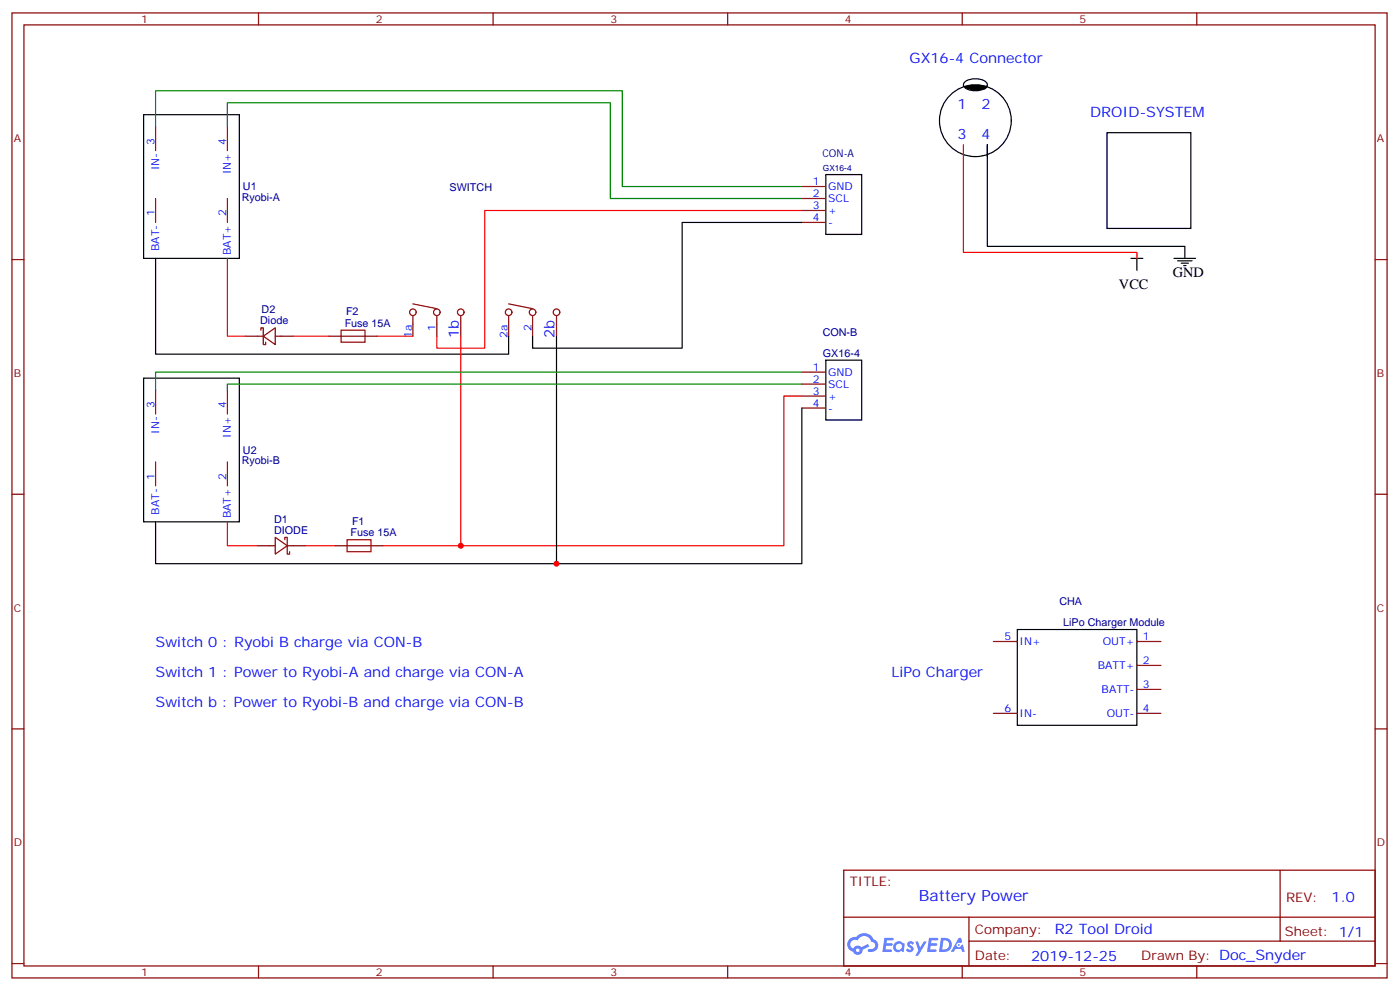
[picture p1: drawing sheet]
<svg xmlns="http://www.w3.org/2000/svg" width="413mm" height="292mm" viewBox="0 0 413 292" stroke-linecap="round" stroke-linejoin="round" font-family="sans-serif">
<g fill="none" stroke="#870000" stroke-width=".35">
<path d="M3.5 3.8h405.4v284.3h-405.4zM7.1 7.3h398.2v277.3h-398.2zM76.2 3.8v3.5M145.3 3.8v3.5M214.5 3.8v3.5M283.6 3.8v3.5M352.8 3.8v3.5M3.5 76.5h3.6M405.3 76.5h3.6M3.5 145.6h3.6M405.3 145.6h3.6M3.5 214.8h3.6"/>
<path d="M405.3 214.8h3.6M248.7 256.4h156.6v28.2h-156.6zM377.3 256.4v20.9M248.7 270.2h156.5M285.6 277.3h119.6M285.6 270.2v14.2M3.5 283.9h3.6M76.2 284.6v3.5M145.3 284.6v3.5M214.5 284.6v3.5M283.6 284.6v3.5M352.8 284.6v3.5"/>
<path d="M405.3 283.9h3.6"/>
</g>
<g fill="#5487ff">
<path d="M267.7 277.6a1.22 1.22 0 0 1 1.7 .2l-.4 .6a.47 .47 0 0 0-.3-.4 .47 .47 0 0 0-.5 .2l.1 .2a1.14 1.14 0 0 1 .8 1.8 1.14 1.14 0 0 1-1.9 0l-.2-.2 .5-.6 .7 .5a.29 .29 0 0 0 .3-.3 .29 .29 0 0 0-.2-.3 1.04 1.04 0 0 1-.6-1.7z"/>
<path d="M260.7 276.3h2.4l.3 .2-.2 .5-1.8 .1-.1 .8h1.5l.3 .4-.3 .4h-1.6l-.2 1.1h1.7l.2 .3-.2 .3-2.6 .1z"/>
<path d="M273.8 276.3h2.4l.3 .2-.1 .5-1.8 .1-.2 .8h1.6l.3 .4-.4 .4h-1.6l-.1 1.1h1.7l.2 .3-.2 .3-2.6 .1z"/>
<path d="M282.6 276.3h.7l.3 1.3-.6 .3a.69 .69 0 0 0-1 .3 .69 .69 0 0 0 .4 .9 .69 .69 0 0 0 .9-.6l.5-.2 .6 2.2h-.8l-.2-.9h-1.8l-.5 .9h-.8z"/>
<path d="M269.8 277.4h.8l.6 1.8 1.1-1.8h.9l-2.6 4.2h-.8l.9-1.5z"/>
<path d="M277.4 276.3l-.6 4.2h1.3a2.11 2.11 0 0 0 2.5-2.1 2.11 2.11 0 0 0-2.5-2.1zM278.1 277.1a1.39 1.39 0 0 1 1.7 1.4 1.39 1.39 0 0 1-1.8 1.3h-.3z"/>
<path d="M263.7 277.9a1.54 1.54 0 0 0-.1 2.2 1.54 1.54 0 0 0 2.2 .1l.6 .3 .3-2.3-.2-.3h-.4a1.49 1.49 0 0 0-2.4 0zM264 278.9a.94 .94 0 0 1 1.8 0 .94 .94 0 0 1-1.8 0z"/>
<path d="M250.4 276.7a2.18 2.18 0 0 0 1.1 3.7 1.44 1.44 0 0 0 1.6 .9 1.44 1.44 0 0 0 1.2-1.4l2-1.1-.5-.7-1.9 1a1.47 1.47 0 0 0-2.4 .4 1.39 1.39 0 0 1-.7-1.9 1.39 1.39 0 0 1 2-.5 2.12 2.12 0 0 1 2.2-1.3 2.12 2.12 0 0 1 1.9 1.7 1.14 1.14 0 0 1 1.1 1.4 1.14 1.14 0 0 1-1.7 .7 .43 .43 0 0 0-.5 .4 .43 .43 0 0 0 .4 .5 1.98 1.98 0 0 0 2.5-1.2 1.98 1.98 0 0 0-1.2-2.6 3.1 3.1 0 0 0-5.3-.6l-.9 .1zM252.3 280a.55 .55 0 0 1 1.1 0 .55 .55 0 0 1-1.1 0z"/>
<circle cx="282.6" cy="278.4" r=".26"/>
</g>
<g fill="none" stroke="#000" stroke-width=".35">
<path d="M42.3 33.8h28.3v42.3h-28.3zM285.4 25.7h1.2l-1.3-.1 .6 .5h2.6l1.8-.4-.1 .3 .4-.4-.1 .4-.4 .2-3.5 .1-1.8-.7 4.3-.1-1.7 .2h-.4l3-.3-4.6-.2-.3 .3v.2l.6 .2 1.2 .2 1.3-.2-2-.1h3.9l-.4 .3-.8 .1h-2.5l-1.9-.7 .6 .3-.3-.1 .1 .2 1.7 .5 2.4-.1-2.6 .1M291 25.2l-.3 .6-.4 .3 .1-.6M291 25a2.81 2.81 0 0 0-3.2-1.8l-1.5 .1a2.08 2.08 0 0 0-2.3 1.9 4.5 4.5 0 0 0 5.4 1.3l.7-.3M326.3 39.1h24.7v28.2h-24.7zM243.4 51.4h10.6v17.7h-10.6zM291 46.1v-3.5v30h58.2v3.5M45.9 76.1v28.3h104v-5.3M236.4 65.5h-35.3v37.1h-44.1v-3.5M333.4 76.1h3.5M335.1 76.1v3.6M346.1 76.1h6.3"/>
<path d="M347.1 76.8h4.3M348.2 77.5h2.1M348.9 78.2h.7M164 99.1v67M42.3 111.4h28.3v42.3h-28.3zM243.4 106.1h10.6v17.7h-10.6zM236.4 120.2v45.9h-190.5v-12.4M299.9 185.5h35.2v28.2h-35.2z"/>
<circle cx="287.5" cy="35.6" r="10.6"/>
</g>
<g fill="none" stroke="#870000" stroke-width=".35">
<path d="M45.9 37.3v7.1M67 37.3v7.1M45.9 58.5v7M67 58.5v7M236.4 55h7M236.4 58.5h7M236.4 62h7M236.4 65.5h7M72.3 99.1h5.3M76.9 97.3v-.7h.7v4.9h.7v-.7M77.6 99.1l3.5-2.5v4.9zM81.1 99.1h5.3"/>
<path d="M97 99.1h14.1M121.7 89.5l7.1 1.4M121.7 93.1v6M128.8 93.1v6M135.8 93.1v6M149.9 89.5l7.1 1.4M149.9 93.1v6M157 93.1v6M164 93.1v6M45.9 114.9v7.1M67 114.9v7.1M236.4 109.6h7"/>
<path d="M236.4 113.2h7M236.4 116.7h7M45.9 136.1v7.1M67 136.1v7.1M236.4 120.2h7M81.1 158.3l3.6 2.5-3.6 2.5zM84 159v-.7h.7v5h.7v-.7M75.8 160.8h5.3M84.7 160.8h5.3M98.8 160.8h14.1M292.8 189h7.1M335.1 189h7.1"/>
<path d="M335.1 196.1h7.1M292.8 210.2h7.1M335.1 203.1h7.1M335.1 210.2h7.1"/>
<circle cx="121.7" cy="92" r=".97"/>
<circle cx="128.8" cy="92" r=".97"/>
<circle cx="135.8" cy="92" r=".97"/>
<circle cx="149.9" cy="92" r=".97"/>
<circle cx="157" cy="92" r=".97"/>
<circle cx="164" cy="92" r=".97"/>
</g>
<path d="M284 42.6v31.8h51.1v1.7M67 76.1v23h5.3M236.4 62h-93.5v40.6h-14.1v-3.5M86.4 99.1h10.6M111.1 99.1h10.6M135.8 99.1v61.7M236.4 116.7h-5.3v44.1h-118.2M67 153.7v7.1h8.8M90 160.8h8.8" fill="none" stroke="#f00" stroke-width=".35"/>
<path d="M45.9 37.3v-10.6h137.5v28.3h53M67 37.3v-7h112.9v28.2h56.5M236.4 113.2h-169.4v1.7M236.4 109.6h-190.5v5.3" fill="none" stroke="#008700" stroke-width=".35"/>
<path d="M100.5 97.3h7.1v3.5h-7.1zM102.3 159h7.1v3.6h-7.1z" fill="none" stroke="#a10000" stroke-width=".35"/>
<g fill="#c00">
<circle cx="135.8" cy="160.8" r=".88"/>
<circle cx="164" cy="166.1" r=".88"/>
</g>
<text font-size="4.6" fill="#00f" x="270.8" y="265.4">Battery Power</text>
<g font-size="4.2" fill="#00f">
<text x="268.1" y="18.6">GX16-4 Connector</text>
<text x="282.2" y="32">1</text>
<text x="289.3" y="32">2</text>
<text x="321.4" y="34.5">DROID-SYSTEM</text>
<text x="282.2" y="40.9">3</text>
<text x="289.3" y="40.9">4</text>
<text x="135.2" y="99.7" transform="rotate(-90 135.2 99.7)">1b</text>
<text x="163.5" y="99.7" transform="rotate(-90 163.5 99.7)">2b</text>
<text x="45.9" y="190.8">Switch 0 : Ryobi B charge via CON-B</text>
<text x="45.9" y="199.6">Switch 1 : Power to Ryobi-A and charge via CON-A</text>
<text x="262.8" y="199.6">LiPo Charger</text>
<text x="45.9" y="208.4">Switch b : Power to Ryobi-B and charge via CON-B</text>
<text x="392.5" y="265.7">1.0</text>
<text x="310.9" y="275.2">R2 Tool Droid</text>
<text x="304" y="283">2019-12-25</text>
</g>
<g font-size="4.2">
<text x="345.7" y="81.7">GND</text>
<text x="329.8" y="85.2">VCC</text>
</g>
<g font-size="3.9" fill="#800">
<text x="250.5" y="261">TITLE:</text>
<text x="379.1" y="265.7">REV:</text>
<text x="287.4" y="275.2">Company:</text>
<text x="378.7" y="275.8">Sheet: 1/1</text>
<text x="287.4" y="282.9">Date:</text>
<text x="336.4" y="282.9">Drawn By: Doc_Snyder</text>
</g>
<g font-size="3.2" fill="#800">
<text x="41.6" y="6.8">1</text>
<text x="110.8" y="6.8">2</text>
<text x="179.9" y="6.8">3</text>
<text x="249.1" y="6.8">4</text>
<text x="318.2" y="6.8">5</text>
<text x="4.1" y="41.9">A</text>
<text x="405.9" y="41.9">A</text>
<text x="4.1" y="111.1">B</text>
<text x="405.9" y="111.1">B</text>
<text x="4.1" y="180.2">C</text>
<text x="405.9" y="180.2">C</text>
<text x="4.1" y="249.3">D</text>
<text x="405.9" y="249.3">D</text>
<text x="41.6" y="287.6">1</text>
<text x="110.8" y="287.6">2</text>
<text x="179.9" y="287.6">3</text>
<text x="249.1" y="287.6">4</text>
<text x="318.2" y="287.6">5</text>
</g>
<g font-size="3.2" fill="#00f">
<text x="45.5" y="42.6" transform="rotate(-90 45.5 42.6)">3</text>
<text x="66.7" y="42.6" transform="rotate(-90 66.7 42.6)">4</text>
<text x="46.9" y="50.2" transform="rotate(-90 46.9 50.2)">IN-</text>
<text x="68.1" y="51.4" transform="rotate(-90 68.1 51.4)">IN+</text>
<text x="239.6" y="54.6">1</text>
<text x="239.6" y="58.1">2</text>
<text x="244.1" y="56">GND</text>
<text x="244.1" y="59.5">SCL</text>
<text x="45.5" y="63.8" transform="rotate(-90 45.5 63.8)">1</text>
<text x="66.7" y="63.8" transform="rotate(-90 66.7 63.8)">2</text>
<text x="239.6" y="61.7">3</text>
<text x="239.6" y="65.2">4</text>
<text x="244.1" y="63.1">+</text>
<text x="244.1" y="66.6">-</text>
<text x="46.9" y="74" transform="rotate(-90 46.9 74)">BAT-</text>
<text x="68.1" y="75.1" transform="rotate(-90 68.1 75.1)">BAT+</text>
<text x="121.4" y="99.5" transform="rotate(-90 121.4 99.5)">1a</text>
<text x="128.4" y="97.5" transform="rotate(-90 128.4 97.5)">1</text>
<text x="149.6" y="99.5" transform="rotate(-90 149.6 99.5)">2a</text>
<text x="156.6" y="97.5" transform="rotate(-90 156.6 97.5)">2</text>
<text x="239.6" y="109.3">1</text>
<text x="239.6" y="112.8">2</text>
<text x="244.1" y="110.7">GND</text>
<text x="239.6" y="116.3">3</text>
<text x="239.6" y="119.9">4</text>
<text x="244.1" y="114.2">SCL</text>
<text x="244.1" y="117.8">+</text>
<text x="45.5" y="120.2" transform="rotate(-90 45.5 120.2)">3</text>
<text x="66.7" y="120.2" transform="rotate(-90 66.7 120.2)">4</text>
<text x="244.1" y="121.3">-</text>
<text x="46.9" y="127.8" transform="rotate(-90 46.9 127.8)">IN-</text>
<text x="68.1" y="129" transform="rotate(-90 68.1 129)">IN+</text>
<text x="45.5" y="141.4" transform="rotate(-90 45.5 141.4)">1</text>
<text x="66.7" y="141.4" transform="rotate(-90 66.7 141.4)">2</text>
<text x="46.9" y="151.6" transform="rotate(-90 46.9 151.6)">BAT-</text>
<text x="68.1" y="152.8" transform="rotate(-90 68.1 152.8)">BAT+</text>
<text x="296.1" y="188.7">5</text>
<text x="300.6" y="190.1">IN+</text>
<text x="325.1" y="190.1">OUT+</text>
<text x="336.9" y="188.7">1</text>
<text x="323.6" y="197.1">BATT+</text>
<text x="336.9" y="195.7">2</text>
<text x="336.9" y="202.8">3</text>
<text x="296.1" y="209.8">6</text>
<text x="324.7" y="204.2">BATT-</text>
<text x="336.9" y="209.8">4</text>
<text x="300.6" y="211.2">IN-</text>
<text x="326.2" y="211.2">OUT-</text>
</g>
<g font-size="3.2" fill="#000080">
<text x="242.4" y="46.1">CON-A</text>
<text x="71.3" y="59.2">Ryobi-A</text>
<text x="71.6" y="56">U1</text>
<text x="132.5" y="56.2">SWITCH</text>
<text x="76.7" y="95.5">Diode</text>
<text x="77.1" y="92.2">D2</text>
<text x="102" y="92.9">F2</text>
<text x="101.6" y="96.2">Fuse 15A</text>
<text x="242.5" y="99">CON-B</text>
<text x="242.6" y="105.1">GX16-4</text>
<text x="71.3" y="136.8">Ryobi-B</text>
<text x="71.6" y="133.6">U2</text>
<text x="80.8" y="154.1">D1</text>
<text x="103.8" y="154.7">F1</text>
<text x="80.8" y="157.3">DIODE</text>
<text x="103.4" y="158">Fuse 15A</text>
<text x="312.3" y="178.4">CHA</text>
<text x="313.4" y="184.4">LiPo Charger Module</text>
</g>
<text font-size="2.5" fill="#000080" x="242.6" y="50.4">GX16-4</text>
</svg>
